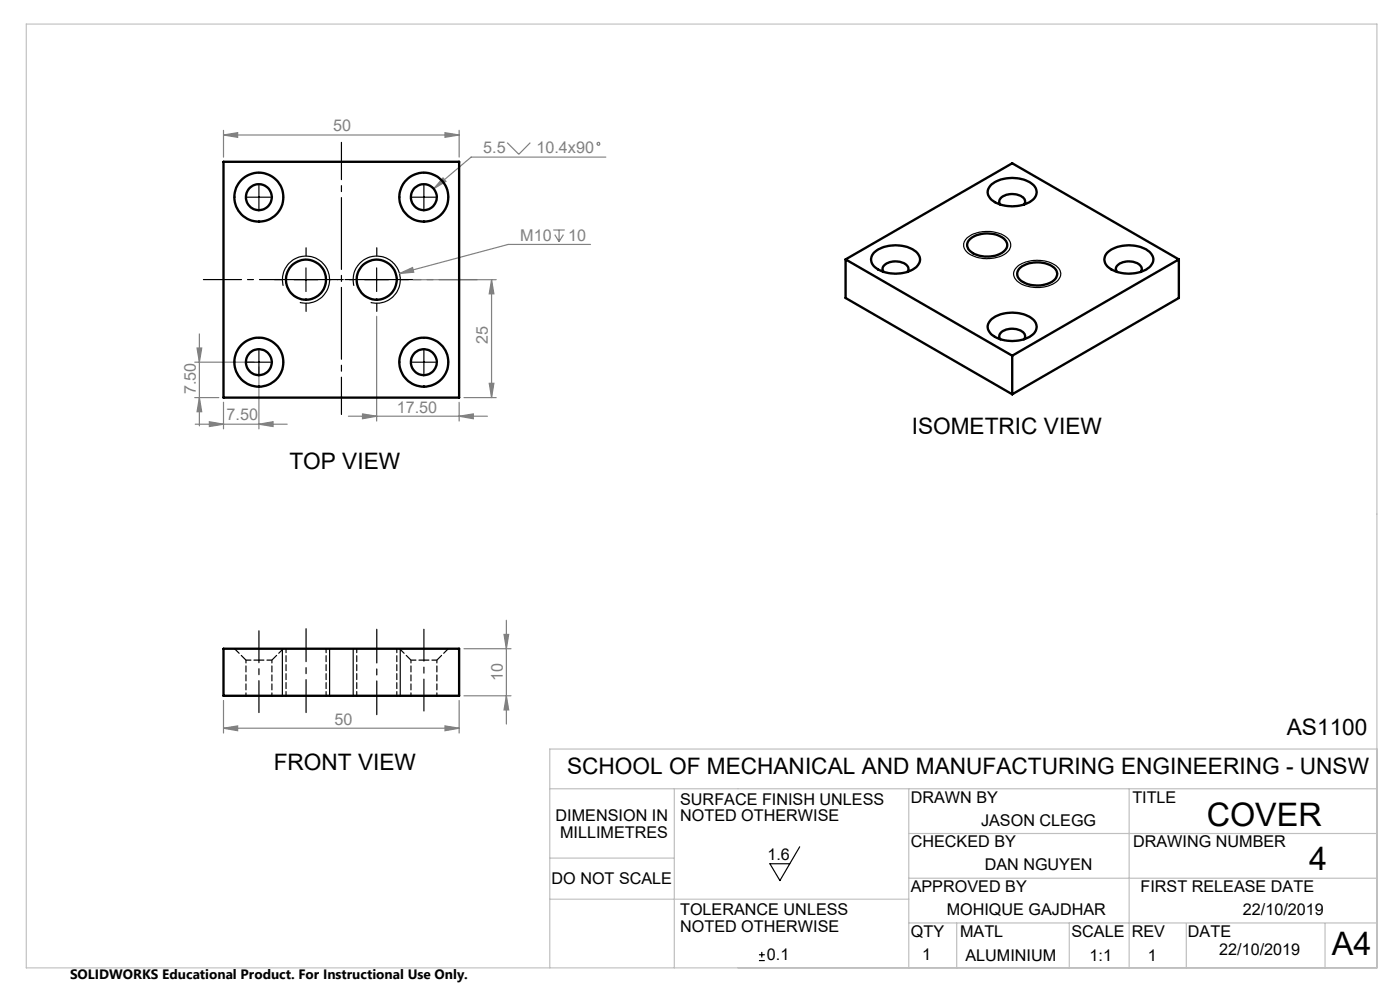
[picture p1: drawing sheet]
<svg xmlns="http://www.w3.org/2000/svg" width="297mm" height="210mm" viewBox="0 0 297 210" stroke-linecap="round" stroke-linejoin="round" font-family="sans-serif">
<g fill="none" stroke="#808080" stroke-width=".25">
<path d="M47.4 28.6l3-.5v1zM47.4 27.6v5.7M47.4 28.6h50M94 37.7l.6 .8-2.6 1.5zM94.4 28.1l3 .5-3 .5zM97.4 27.6v5.7M107.6 30.3l2.5 2.4 2.4-2.4M128.5 33.3h-28.6l-7.9 6.7M84.7 58l2.8-1.2 .3 .9zM87.7 59.3h17.6M104.3 59.3v25M104.3 59.3l.5 3h-1z"/>
<path d="M117.4 48.8h2.4M117.7 49.8l.9 1.5M118.6 48.8v2.5M119.5 49.8l-.9 1.5M125.3 51.8h-17.5l-23.1 6.2M41.3 76.8h12.6M41.8 73.8h1l-.5 3zM42.3 70.8v19.5M54.9 77.8v13.2M79.9 67.1v22.2M41.3 84.3h5.1M41.4 90h19.5"/>
<path d="M42.3 84.3l.5 3h-1zM44.4 89.5l3 .5-3 .5zM47.4 85.3v5.7M54.9 90l3-.5v1zM73.9 88.3h29.5M76.9 87.8l3 .5-3 .5zM97.4 88.3l3-.5v1zM97.4 85.3v4M98.4 84.3h6.9M103.8 81.3h1l-.5 3zM98.4 137.6h10M106.9 134.6h1l-.5 3z"/>
<path d="M107.4 131.6v22M47.4 154.5l3-.5v1zM47.4 148.6v6.9M47.4 154.5h50M94.4 154l3 .5-3 .5zM97.4 148.6v6.9M98.4 147.6h10M107.4 147.6l.5 3h-1z"/>
<circle cx="127" cy="30.5" r=".32"/>
</g>
<g fill="none" stroke="#000" stroke-width=".25">
<path d="M54.9 39.3v5M89.9 39.3v5M52.4 41.8h5M62.4 59.3h5M64.9 56.8v5M77.4 59.3h5M79.9 56.8v5M87.4 41.8h5M205.1 50.5a7.2 7.2 0 0 1 8.7 .1 1.98 1.98 0 0 1-.6 3.3 7.4 7.4 0 0 1-8.1-.5 1.94 1.94 0 0 1 0-2.9zM215.8 56.6a7.1 7.1 0 0 1 8.6 .1 2.03 2.03 0 0 1-.8 3.4 7.4 7.4 0 0 1-7.9-.5 1.88 1.88 0 0 1 .1-3zM52.4 76.8h5M54.9 74.3v5"/>
<path d="M60.1 60.6a5 5 0 0 1 4.4-6.2 5 5 0 0 1 5.4 5.4 5 5 0 0 1-6.3 4.4M75.1 60.6a5 5 0 0 1 4.3-6.2 5 5 0 0 1 5.5 5.3 5 5 0 0 1-6.3 4.5M87.4 76.8h5M89.9 74.3v5M59.9 137.6v10M69.9 137.6v10M74.9 137.6v10M84.9 137.6v10M169.7 179.6l-4.2 7.2-2.2-3.6h4.2M161 203.8h1.2M161 202.5h1.2M161.6 201.9v1.2"/>
</g>
<path d="M54.9 133.8v17.4M89.9 133.5v17.3" fill="none" stroke="#000" stroke-width=".25" stroke-dasharray="15.2 1.3 1.3 1.3" stroke-dashoffset="8.5"/>
<path d="M79.9 133.5v18.1" fill="none" stroke="#000" stroke-width=".25" stroke-dasharray="15.2 1.3 1.3 1.3" stroke-dashoffset="8.1"/>
<path d="M64.9 133.4v17.8" fill="none" stroke="#000" stroke-width=".25" stroke-dasharray="15.2 1.3 1.3 1.3" stroke-dashoffset="8.3"/>
<path d="M43.1 59.3h58.1" fill="none" stroke="#000" stroke-width=".25" stroke-dasharray="15.2 1.3 1.3 1.3" stroke-dashoffset="7.2"/>
<path d="M72.4 87.9v-57.7" fill="none" stroke="#000" stroke-width=".25" stroke-dasharray="15.2 1.3 1.3 1.3" stroke-dashoffset="7.3"/>
<g fill="none" stroke="#c0c0c0" stroke-width=".25">
<path d="M5.6 5.1h286.5v200.2h-286.5zM292.1 158.9h-175.5v46.4M116.6 167.3h175.5M143.1 167.3v38M192.8 167.3v38M192.8 176.8h99.3M239.5 167.3v38M116.6 190.7h76.2M116.6 182h26.5M192.8 186.3h99.3M192.8 195.8h99.3M203 195.8v9.5"/>
<path d="M226.8 195.8v9.5M251.7 195.9v9.4M281.1 195.9v9.4"/>
</g>
<g fill="none" stroke="#000" stroke-width=".25" stroke-dasharray="15.2 1.3 1.3 1.3">
<path d="M54.9 36.8v-.2M89.9 36.8v-.2M49.9 41.8h-.2M54.9 46.8v.3M59.9 59.3h-1.7M59.9 41.8h.3M64.9 54.3v-1.7M69.9 59.3h1.8M74.9 59.3h-1.7M79.9 54.3v-1.7M84.9 59.3h1.8M84.9 41.8h-.2"/>
<path d="M89.9 46.8v.3M94.9 41.8h.3M49.9 76.8h-.2M54.9 71.8v-.2M59.9 76.8h.3M64.9 64.3v1.8M79.9 64.3v1.8M84.9 76.8h-.2M89.9 71.8v-.2M94.9 76.8h.3M54.9 81.8v.3M89.9 81.8v.3"/>
</g>
<g fill="#808080">
<path d="M54.9 90l3-.5v1zM44.4 89.5l3 .5-3 .5z"/>
<path d="M47.4 154.5l3-.5v1zM94.4 154l3 .5-3 .5zM76.9 87.8l3 .5-3 .5zM97.4 88.3l3-.5v1zM47.4 28.6l3-.5v1zM94.4 28.1l3 .5-3 .5zM94 37.7l-2 2.3 2.6-1.5zM84.7 58l3.1-.3-.3-.9z"/>
<path d="M107.4 147.6l.5 3h-1zM106.9 134.6h1l-.5 3z"/>
<path d="M104.3 59.3l.5 3h-1zM103.8 81.3h1l-.5 3zM41.8 73.8h1l-.5 3zM42.3 84.3l.5 3h-1z"/>
</g>
<g fill="none" stroke="#000" stroke-width=".5">
<path d="M47.4 34.3h50v50h-50zM210.1 39.3a7.4 7.4 0 0 1 9.2 0 2.19 2.19 0 0 1-.9 3.6 7.7 7.7 0 0 1-8.3-.7 1.92 1.92 0 0 1 0-2.9zM179.4 55l35.3 20.5M179.4 55l35.3-20.4 35.4 20.4M179.4 55v8.2l35.3 20.4M185.4 53.6a7.4 7.4 0 0 1 9.2 0 2.15 2.15 0 0 1-1 3.6 7.8 7.8 0 0 1-8.2-.7 2 2 0 0 1 0-2.9zM187.5 57.7a1.15 1.15 0 0 1 .6-1.8 3.9 3.9 0 0 1 4.5 .6l.1 .7-.2 .5M205.7 50.8a6 6 0 0 1 7.5 .1 1.78 1.78 0 0 1-.9 2.9 6.1 6.1 0 0 1-6.7-.7 1.58 1.58 0 0 1 .1-2.3zM212.2 43.4a1.24 1.24 0 0 1 .9-1.9 3.6 3.6 0 0 1 4.2 .8l.2 .4-.3 .7M216.3 56.9a6.1 6.1 0 0 1 7.5 .1 1.85 1.85 0 0 1-.9 2.9 6.3 6.3 0 0 1-6.7-.7 1.62 1.62 0 0 1 .1-2.3zM234.9 53.6a7.4 7.4 0 0 1 9.2 0 2.16 2.16 0 0 1-.9 3.6 7.8 7.8 0 0 1-8.3-.7 2 2 0 0 1 0-2.9zM237 57.7a1.15 1.15 0 0 1 .6-1.8 3.8 3.8 0 0 1 4.5 .6l.1 .7-.2 .5"/>
<path d="M250.1 55l-35.4 20.5M250.1 55v8.2l-35.4 20.4M210.4 67.7a7.5 7.5 0 0 1 8.9 .2 2.19 2.19 0 0 1-.9 3.6 7.7 7.7 0 0 1-8.3-.7 1.98 1.98 0 0 1 .3-3.1zM212.2 72a1.24 1.24 0 0 1 .9-1.9 3.6 3.6 0 0 1 4.2 .7l.2 .5-.3 .7M214.7 75.5v8.1M47.4 137.6h50v10h-50z"/>
<circle cx="54.9" cy="41.8" r="2.75"/>
<circle cx="54.9" cy="41.8" r="5.2"/>
<circle cx="64.9" cy="59.3" r="4.3"/>
<circle cx="79.9" cy="59.3" r="4.2"/>
<circle cx="89.9" cy="41.8" r="2.75"/>
<circle cx="89.9" cy="41.8" r="5.2"/>
<circle cx="54.9" cy="76.8" r="2.75"/>
<circle cx="54.9" cy="76.8" r="5.2"/>
<circle cx="89.9" cy="76.8" r="2.75"/>
<circle cx="89.9" cy="76.8" r="5.2"/>
</g>
<path d="M52.2 140h2.7M54.9 140h2.8M87.2 140h2.7M89.9 140h2.8" fill="none" stroke="#000" stroke-width=".25" stroke-dasharray="1.3 .6" stroke-dashoffset=".2"/>
<path d="M49.7 137.6l2.5 2.4M84.7 137.6l2.5 2.4M57.7 140l2.4-2.4M92.7 140l2.4-2.4" fill="none" stroke="#000" stroke-width=".25" stroke-dasharray="1.3 .6" stroke-dashoffset="-.1"/>
<path d="M52.2 140v7.6M57.7 147.6v-7.6M87.2 140v7.6M92.7 147.6v-7.6" fill="none" stroke="#000" stroke-width=".25" stroke-dasharray="1.3 .6" stroke-dashoffset=".7"/>
<path d="M60.7 137.6v10M75.7 137.6v10M69.2 147.6v-10M84.2 147.6v-10" fill="none" stroke="#000" stroke-width=".25" stroke-dasharray="1.3 .6" stroke-dashoffset=".4"/>
<g font-size="6.9">
<text x="256" y="175.3">COVER</text>
<text x="277.7" y="184.6">4</text>
<text x="282.6" y="202.6">A4</text>
</g>
<g font-size="4.8">
<text x="193.4" y="92.1">ISOMETRIC VIEW</text>
<text x="61.4" y="99.5">TOP VIEW</text>
<text x="273" y="156">AS1100</text>
<text x="58.1" y="163.3">FRONT VIEW</text>
<text x="120.3" y="164.3">SCHOOL OF MECHANICAL AND MANUFACTURING ENGINEERING - UNSW</text>
</g>
<g font-size="3.4" fill="#808080">
<text x="70.7" y="27.9">50</text>
<text x="102.5" y="32.5">5.5</text>
<text x="113.8" y="32.6">10.4x90</text>
<text x="110.4" y="51.1">M10</text>
<text x="120.5" y="51.1">10</text>
<text x="103.5" y="72.9" transform="rotate(-90 103.5 72.9)">25</text>
<text x="41.5" y="83.7" transform="rotate(-90 41.5 83.7)">7.50</text>
<text x="48.1" y="89.2">7.50</text>
<text x="84.2" y="87.5">17.50</text>
<text x="106.7" y="144.5" transform="rotate(-90 106.7 144.5)">10</text>
<text x="71" y="153.7">50</text>
</g>
<g font-size="3.4">
<text x="144.3" y="170.7">SURFACE FINISH UNLESS</text>
<text x="193.2" y="170.3">DRAWN BY</text>
<text x="240.2" y="170.3">TITLE</text>
<text x="117.9" y="174.2">DIMENSION IN</text>
<text x="118.8" y="177.7">MILLIMETRES</text>
<text x="144.3" y="174.2">NOTED OTHERWISE</text>
<text x="193.2" y="179.8">CHECKED BY</text>
<text x="208.1" y="175.3">JASON CLEGG</text>
<text x="240.4" y="179.8">DRAWING NUMBER</text>
<text x="162.8" y="182.4">1.6</text>
<text x="208.9" y="184.6">DAN NGUYEN</text>
<text x="117" y="187.5">DO NOT SCALE</text>
<text x="193.2" y="189.3">APPROVED BY</text>
<text x="241.9" y="189.3">FIRST RELEASE DATE</text>
<text x="144.3" y="194.2">TOLERANCE UNLESS</text>
<text x="144.3" y="197.7">NOTED OTHERWISE</text>
<text x="200.8" y="194.1">MOHIQUE GAJDHAR</text>
<text x="263.7" y="194.1">22/10/2019</text>
<text x="162.7" y="203.7">0.1</text>
<text x="193.2" y="198.8">QTY</text>
<text x="195.6" y="203.7">1</text>
<text x="203.7" y="198.8">MATL</text>
<text x="204.8" y="203.8">ALUMINIUM</text>
<text x="227.3" y="198.8">SCALE</text>
<text x="231.1" y="203.8">1:1</text>
<text x="240.1" y="198.8">REV</text>
<text x="243.5" y="203.8">1</text>
<text x="252" y="198.8">DATE</text>
<text x="258.7" y="202.6">22/10/2019</text>
</g>
<text font-size="2.9" x="14.9" y="207.6">SOLIDWORKS Educational Product. For Instructional Use Only.</text>
</svg>
